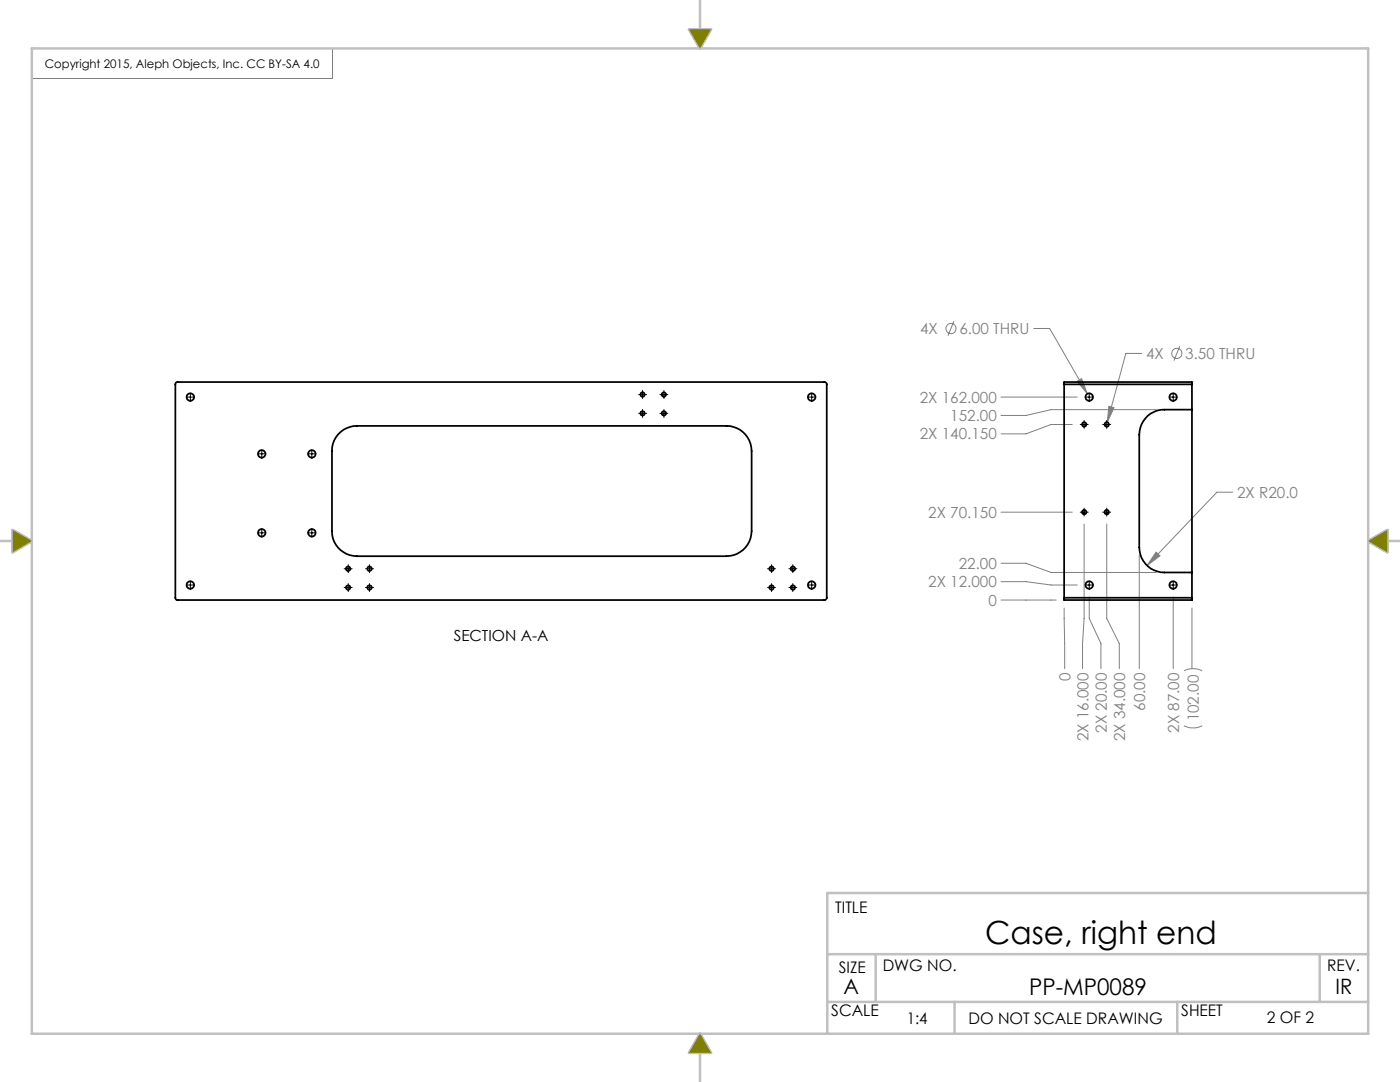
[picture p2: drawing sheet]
<svg xmlns="http://www.w3.org/2000/svg" width="279mm" height="216mm" viewBox="0 0 279 216" stroke-linecap="round" stroke-linejoin="round" font-family="sans-serif">
<path d="M66.4 9.7v6h-60.1" fill="none" stroke="#808080" stroke-width=".2"/>
<g fill="none" stroke="#c0c0c0" stroke-width=".5">
<path d="M139.7 0v5.9M6.3 9.7h266.8v196.6h-266.8zM137.5 5.9h4.4l-2.2 3.8zM0 107.9h2.5M2.5 105.8l3.8 2.1-3.8 2.3zM273.1 107.9l3.8-2.1v4.4zM276.9 107.9h2.5M273.1 178.2h-108v28.1M165.1 199.9h108M165.1 190.4h108M174.8 190.4v9.5M190.5 199.9v6.4"/>
<path d="M234.9 199.9v6.4M263.4 190.4v9.5M139.7 210.1v5.8M139.7 206.3l2.2 3.8h-4.4z"/>
</g>
<path d="M137.5 5.9l2.2 3.8 2.2-3.8zM273 108l3.9-2.2v4.4zM139.7 206.3l2.2 3.8h-4.4zM2.5 105.8l3.8 2.2-3.8 2.2z" fill-rule="evenodd" fill="#808000"/>
<g fill="none" stroke="#808080" stroke-width=".2">
<path d="M190.4 64.1l-1.2 2.9M199.8 79.2h15.2M206.3 65.5h3.2l7.5 13.1M214.9 76.1l1-.5 1.1 3zM227.9 70.5h-3.2l-3.7 13.8M235.4 69.1l-1.1 2.9M214 84.7h-4.2l-5 1.9h-5M221.3 81.1l1 .3-1.3 2.9zM230.8 81.7h-21l-5 1.2h-5M246 98.2h-3.1l-14 14.7M199.8 119.7h11M199.8 116.1h5l5 .6h5.2"/>
<path d="M199.8 112.4h5l5 1.8h21M199.8 102.2h14.2M216.4 104.6v18.8l-.4 5v5M217.4 119.1v4.3l2.3 5v5M220.9 104.6v18.8l2.5 5v5M227.4 110.8v22.6M230.7 110.2l.8 .7-2.6 2zM234.1 119.1v14.3M212.4 121.3l.1 12.1M236.3 133.8a4.1 4.1 0 0 1 3.6 0M237.9 121.3v12.1M236.3 144.8a4.1 4.1 0 0 0 3.6 0"/>
<circle cx="189.8" cy="65.6" r="1.03"/>
<circle cx="234.9" cy="70.5" r="1.01"/>
</g>
<g fill="none" stroke="#000" stroke-width=".2">
<path d="M37.2 79.2h1.6M38 78.4v1.6M127.5 78.7h1.5M128.2 77.9v1.6M131.7 78.7h1.6M132.5 77.9v1.6M161.2 79.2h1.6M162 78.4v1.6M216.6 79.2h1.6M217.4 78.4v1.6M233.3 79.2h1.6M234.1 78.4v1.6"/>
<path d="M51.4 90.6h1.6M52.2 89.8v1.6M61.5 90.6h1.5M62.2 89.8v1.6M127.5 82.5h1.5M128.2 81.7v1.6M131.7 82.5h1.6M132.5 81.7v1.6M215.6 84.7h1.6M216.4 83.9v1.6M220.1 84.7h1.6M220.9 83.9v1.6"/>
<path d="M37.2 116.7h1.6M38 115.9v1.6M51.4 106.3h1.6M52.2 105.5v1.6M61.5 106.3h1.5M62.2 105.5v1.6M68.7 113.5h1.6M68.7 117.2h1.6M69.5 112.7v1.6M69.5 116.5v1.5M73 113.5h1.5M73 117.2h1.5"/>
<path d="M73.7 112.7v1.6M73.7 116.5v1.5M153.2 113.5h1.6M153.2 117.2h1.6M154 112.7v1.6M154 116.5v1.5M157.4 113.5h1.6M157.4 117.2h1.6M158.2 112.7v1.6M158.2 116.5v1.5M161.2 116.7h1.6M162 115.9v1.6"/>
<path d="M215.6 102.2h1.6M216.4 101.4v1.6M216.6 116.7h1.6M217.4 115.9v1.6M220.1 102.2h1.6M220.9 101.4v1.6M233.3 116.7h1.6M234.1 115.9v1.6"/>
</g>
<path d="M230.7 110.2l-1.8 2.7 2.6-2zM221.3 81.1l-.3 3.2 1.3-2.9zM214.9 76.1l2.1 2.5-1.1-3z" fill="#808080"/>
<g fill="none" stroke="#000" stroke-width=".35">
<path d="M35.1 76.4l.2-.2h129.3l.4 .4v42.8l-.4 .3h-129.3l-.3-.3v-42.8zM212.4 76.7v-.5h25.5v.5M212.4 76.7v42.6M212.4 76.7h25.5M237.9 76.7v42.6M67.9 86.2a5 5 0 0 1 3.3-1.2h73.8a5 5 0 0 1 5 5v16a5 5 0 0 1-5 5h-73.8a5 5 0 0 1-4.9-5v-16a4.8 4.8 0 0 1 1.6-3.8zM237.9 81.7h-5.5a5 5 0 0 0-5 5v22.5a5 5 0 0 0 5 5h5.5M212.4 119.3v.4h25.5v-.4M212.4 119.3h25.5"/>
<circle cx="38" cy="79.2" r=".75"/>
<circle cx="128.2" cy="78.7" r=".43"/>
<circle cx="132.5" cy="78.7" r=".43"/>
<circle cx="162" cy="79.2" r=".75"/>
<circle cx="217.4" cy="79.2" r=".75"/>
<circle cx="234.1" cy="79.2" r=".75"/>
<circle cx="52.2" cy="90.6" r=".75"/>
<circle cx="62.2" cy="90.6" r=".75"/>
<circle cx="128.2" cy="82.5" r=".43"/>
<circle cx="132.5" cy="82.5" r=".43"/>
<circle cx="216.4" cy="84.7" r=".43"/>
<circle cx="220.9" cy="84.7" r=".43"/>
<circle cx="38" cy="116.7" r=".75"/>
<circle cx="52.2" cy="106.3" r=".75"/>
<circle cx="62.2" cy="106.3" r=".75"/>
<circle cx="69.5" cy="113.5" r=".43"/>
<circle cx="69.5" cy="117.2" r=".43"/>
<circle cx="73.7" cy="113.5" r=".44"/>
<circle cx="73.7" cy="117.2" r=".44"/>
<circle cx="154" cy="113.5" r=".43"/>
<circle cx="154" cy="117.2" r=".43"/>
<circle cx="158.2" cy="117.2" r=".43"/>
<circle cx="158.2" cy="113.5" r=".43"/>
<circle cx="162" cy="116.7" r=".75"/>
<circle cx="216.4" cy="102.2" r=".43"/>
<circle cx="217.4" cy="116.7" r=".75"/>
<circle cx="220.9" cy="102.2" r=".43"/>
<circle cx="234.1" cy="116.7" r=".75"/>
</g>
<text font-size="6.4" x="196.6" y="188.4">Case, right end</text>
<text font-size="4.6" x="205.4" y="198.5">PP-MP0089</text>
<g font-size="4.2">
<text x="168.4" y="198.4">A</text>
<text x="266.5" y="198.4">IR</text>
</g>
<g font-size="3.2">
<text x="166.7" y="182.1">TITLE</text>
<text x="167.4" y="194.1">SIZE</text>
<text x="176.2" y="193.8">DWG NO.</text>
<text x="264.9" y="193.8">REV.</text>
<text x="165.9" y="202.8">SCALE</text>
<text x="235.7" y="202.8">SHEET</text>
<text x="181" y="204.4">1:4</text>
<text x="193.3" y="204.3">DO NOT SCALE DRAWING</text>
<text x="252.8" y="204">2 OF 2</text>
</g>
<g font-size="3" fill="#808080">
<text x="183.6" y="66.7">4X</text>
<text x="191.5" y="66.7">6.00 THRU</text>
<text x="228.7" y="71.6">4X</text>
<text x="236.6" y="71.6">3.50 THRU</text>
<text x="183.6" y="80.4">2X 162.000</text>
<text x="183.6" y="87.7">2X 140.150</text>
<text x="189.6" y="84">152.00</text>
<text x="246.9" y="99.4">2X R20.0</text>
<text x="185.3" y="103.3">2X 70.150</text>
<text x="191.3" y="113.5">22.00</text>
<text x="185.3" y="117.2">2X 12.000</text>
<text x="197.2" y="120.9">0</text>
<text x="213.6" y="135.9" transform="rotate(-90 213.6 135.9)">0</text>
<text x="228.5" y="141.8" transform="rotate(-90 228.5 141.8)">60.00</text>
<text x="239.3" y="144" transform="rotate(-90 239.3 144)">102.00</text>
<text x="217.2" y="147.9" transform="rotate(-90 217.2 147.9)">2X 16.000</text>
<text x="220.9" y="146.2" transform="rotate(-90 220.9 146.2)">2X 20.00</text>
<text x="224.5" y="147.9" transform="rotate(-90 224.5 147.9)">2X 34.000</text>
<text x="235.3" y="146.2" transform="rotate(-90 235.3 146.2)">2X 87.00</text>
</g>
<text font-size="3" x="90.6" y="127.8">SECTION A-A</text>
<text font-size="2.4" x="8.9" y="13.6">Copyright 2015, Aleph Objects, Inc. CC BY-SA 4.0</text>
</svg>
